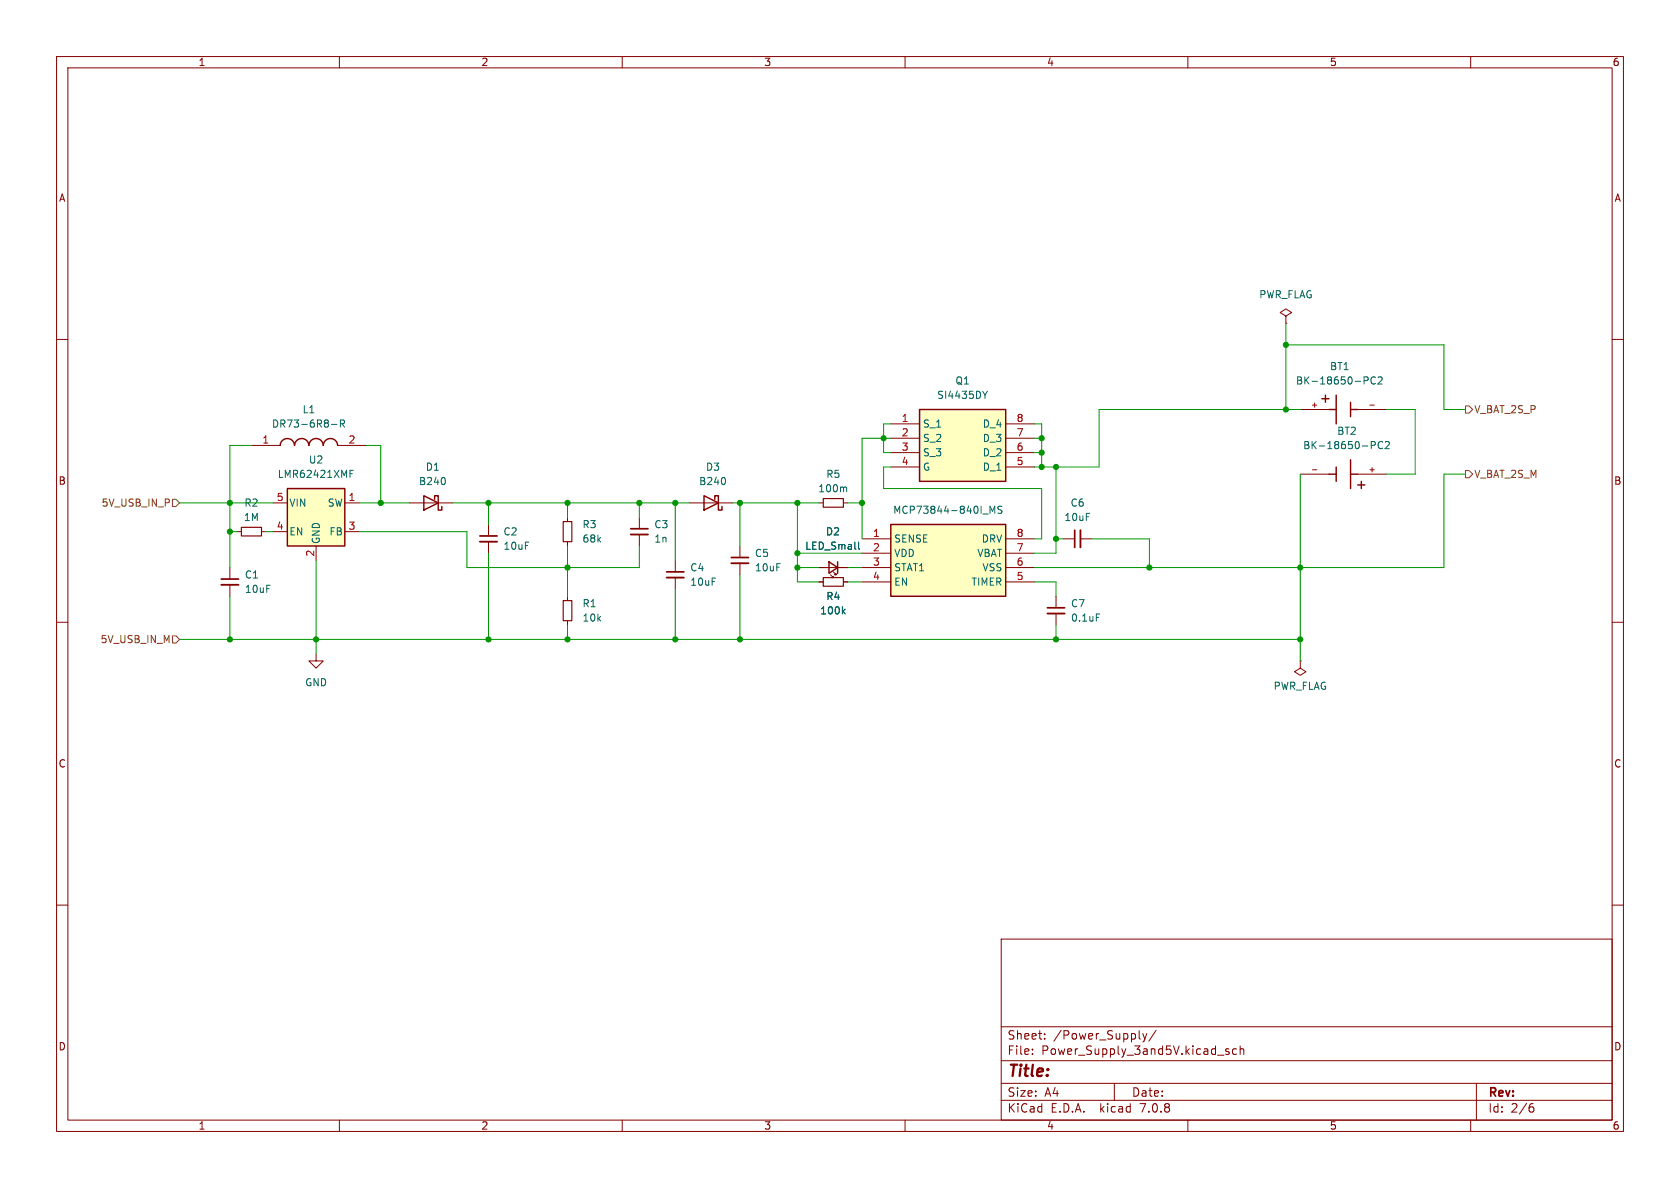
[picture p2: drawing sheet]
<svg xmlns="http://www.w3.org/2000/svg" width="297mm" height="210mm" viewBox="0 0 297 210" stroke-linecap="round" stroke-linejoin="round" font-family="sans-serif">
<g fill="none" stroke="#840000" stroke-width=".18">
<path d="M10 10h277v190h-277zM12 12h273v186h-273zM60 10v2M110 10v2M160 10v2M210 10v2M260 10v2M10 60h2M227.3 55.9l1-.7-1-.6-1 .6 1 .7v1.3M227.3 57.2h.1M285 60h2M44.4 78.7h5.1"/>
<path d="M59.7 78.7h5.1M157.5 74.9h5.1M157.5 77.5h5.1M177.8 74.9h5.1M177.8 77.5h5.1M229.9 72.4h5M240 72.4h5.1M41.9 94h.8M46.2 94h.8M48.3 88.9h2.5M48.3 94h2.5M55.9 96.5v2.6"/>
<path d="M61 88.9h2.5M61 94h2.5M72.4 88.9h7.6M86.4 92.7v2M86.4 95.8v2M100.3 91.4v.8M100.3 95.8v.7M113 91.4v2.1M113 94.5v2M119.4 99.1v2M121.9 88.9h7.6M130.8 96.5v2.1"/>
<path d="M130.8 99.6v2M144.8 88.9h.7M149.1 88.9h.8M152.4 95.3h5.1M152.4 97.8h5.1M157.5 80h5.1M157.5 82.6h5.1M177.8 95.3h5.1M177.8 80h5.1M177.8 82.6h5.1M177.8 97.8h5.1M188 95.3h2"/>
<path d="M191 95.3h2M229.9 83.8h5M240 83.8h5.1M10 110h2M40.6 100.3v2.1M40.6 103.4v2M55.9 115.6v1.2h1.2l-1.2 1.3-1.3-1.3h1.3M100.3 105.4v.8M100.3 109.7v.8M119.4 102.1v2M144.8 100.3h5.1M144.8 102.9h.7"/>
<path d="M146.8 101.6l.5 .5h-.2h.2v-.2M147.3 101.1l.5 .5h-.2h.2v-.3M149.1 102.9h.8M152.4 100.3h5.1M152.4 102.9h5.1M177.8 100.3h5.1M177.8 102.9h5.1M186.7 105.4v2M186.7 108.5v2M229.9 116.8v1.3l1 .6-1 .7-1-.7 1-.6M229.9 116.8h.1M285 110h2"/>
<path d="M10 160h2M285 160h2M177 166h108v32h-108zM60 198v2M110 198v2M160 198v2M177 194.5h108M177 191.5h108M177 187.5h108M177 181.5h108M182.5 186.3v.1M182.5 185.5v.1"/>
<path d="M184.7 183.6v.1M184.7 182.8v.1M197 191.5v3M202 182.7l.4 1M202.4 183.7l-.2 .4-.2 .1M202.7 182.7l-.3 1M204.4 182.1l-1.3 2M210 198v2M215.2 186.5h1.2M217.2 185.5l-.3-.1-.2 .2v.2l.5 .2v.3h-.5M218.6 185.5l-.4-.1-.3 .3v.4l.1 .2h.6M219.2 185.5l.3-.1 .3 .1 .1 .9"/>
<path d="M219.2 184.9v1.5M260 198v2M261 191.5v6.5M270.6 195.7h.3l.3 .3-.1 .5-.5 .1M271 195.1l-.4 .1"/>
</g>
<path d="M42.7 93.2h3.5v1.5h-3.5zM99.6 92.2h1.5v3.6h-1.5zM145.5 88.1h3.6v1.6h-3.6zM99.6 106.2h1.5v3.5h-1.5zM145.5 102.1h3.6v1.5h-3.6z" fill="none" stroke="#840000" stroke-width=".2"/>
<g fill="none" stroke="#006464" stroke-width=".18">
<path d="M58.6 75h1M60.2 74.9l.6-.1 .1-.1-.1-.3-.6-.2v1.3M60.5 74.9l.4 .6M174.6 69.2l-.5 .6M241.1 66.6h.5l.3 .3-.1 .3-.7 .1M242.4 78h.5l.2 .3-.1 .4h-.6M243.1 66.7a.6 .6 0 0 0-.8 .5 .6 .6 0 0 0 .6 .7l.2-.1M243.6 66.7l.5-.1 .3 .4-.8 .9h.8M244.4 78.2a.6 .6 0 0 0-.8 .4 .6 .6 0 0 0 .6 .7l.2-.1M244.9 78.2l.5-.2 .2 .4-.8 .9h.8M61.9 83.7h.4M61.9 83.1h.6"/>
<path d="M78.6 84.5l.1 .4-.1 .6M128.1 84.5l.2 .4-.2 .6M149.3 86.1l.4 .2v.6M151.8 95.8v1.1l.2 .2M175 90.7v-1.2l.4 .9 .5-.9v1.2M177.1 89.5h-.4l-.2 .1v.4l.5 .2 .1 .3-.2 .2h-.5M149 108l.4 .5M149.4 107.7l-.5 .5M193.8 108.5h.6"/>
</g>
<g fill="none" stroke="#840000" stroke-width=".25">
<path d="M49.5 78.7a1.27 1.27 0 0 1 1.3-1.2 1.27 1.27 0 0 1 1.3 1.2 1.27 1.27 0 0 1 1.2-1.2 1.27 1.27 0 0 1 1.3 1.2 1.27 1.27 0 0 1 1.3-1.2 1.27 1.27 0 0 1 1.2 1.2 1.27 1.27 0 0 1 1.3-1.2 1.27 1.27 0 0 1 1.3 1.2M162.6 72.4h15.2v12.7h-15.2zM233.7 70.5h1.2M234.3 69.9v1.2M234.9 72.4h1.3M236.2 69.9v5M238.8 72.4h1.2M238.8 71.1v2.6M50.8 86.4h10.2v10.1h-10.2zM74.9 87.6l2.6 1.3-2.6 1.3zM76.8 88.3v-.7h.7v2.6h.6v-.7M124.5 87.6l2.5 1.3-2.5 1.3z"/>
<path d="M126.4 88.3v-.7h.6v2.6h.6v-.7M146.6 99.3l1.5 1-1.5 1zM148.1 99.3v2M157.5 92.7h20.3v12.7h-20.3zM234.9 83.8h1.3M236.2 82.6v2.5M238.8 81.3v5.1M238.8 83.8h1.2M240 85.7h1.3M240.7 85.1v1.3"/>
</g>
<path d="M242.2 71.6h.8M232 83h.8" fill="none" stroke="#a90000" stroke-width=".18"/>
<path d="M84.8 95.8h3.1M111.5 94.5h3.1M129.3 99.6h3M191 93.7v3.1M39.1 103.4h3.1M117.9 102.1h3M185.2 108.5h3" fill="none" stroke="#840000" stroke-width=".33"/>
<path d="M84.8 94.7h3.1M111.5 93.5h3.1M129.3 98.6h3M190 93.7v3.1M39.1 102.4h3.1M117.9 101.1h3M185.2 107.4h3" fill="none" stroke="#840000" stroke-width=".3"/>
<g fill="#ffffc2" stroke="#ffffc2" stroke-width=".18">
<path d="M162.6 72.4h15.2v12.7h-15.2z"/>
<path d="M157.5 92.7h20.3v12.7h-20.3z"/>
<path d="M50.8 86.4h10.2v10.1h-10.2z"/>
</g>
<path d="M259.1 71.8h.6l.6 .6-.6 .6h-.6zM30.5 88.3h.6l.6 .6-.6 .6h-.6zM259.1 83.2h.6l.6 .6-.6 .7h-.6zM30.5 112.4h.6l.6 .6-.6 .7h-.6z" fill="none" stroke="#725600" stroke-width=".18"/>
<g fill="none" stroke="#009600" stroke-width=".18">
<path d="M227.3 57.2v15.2M44.4 78.7h-3.8v21.6M64.8 78.7h2.5v10.2M157.5 77.5h-5.1v17.8M157.5 74.9h-1.3v5.1h1.3M182.9 74.9h1.2v7.7M182.9 77.5h1.2M227.3 61h28v11.4h3.8M229.9 72.4h-35.6v10.2h-11.4M245.1 72.4h5.1v11.4h-5.1M31.7 88.9h16.6M40.6 94h1.3"/>
<path d="M47 94h1.3M55.9 99.1v16.5M63.5 94h19v6.3h30.5v-3.8M63.5 88.9h8.9M80 88.9h41.9M86.4 88.9v3.8M86.4 97.8v15.2M100.3 88.9v2.5M100.3 96.5v8.9M113 88.9v2.5M119.4 88.9v10.2M129.5 88.9h15.3"/>
<path d="M130.8 88.9v7.6M141 88.9v14h3.8M141 97.8h11.4M149.9 88.9h2.5M157.5 82.6h-1.3v3.8h27.9v8.9h-1.2M182.9 80h1.2M186.7 82.6v15.2h-3.8M186.7 95.3h1.3M193 95.3h10.2v5M229.9 83.8v33M259.1 83.8h-3.8v16.5h-72.4M31.7 113h198.2"/>
<path d="M40.6 105.4v7.6M100.3 110.5v2.5M119.4 104.1v8.9M130.8 101.6v11.4M141 100.3h3.8M149.9 100.3h2.5M149.9 102.9h2.5M182.9 102.9h3.8v2.5M186.7 110.5v2.5"/>
</g>
<g fill="#009600" stroke="#009600" stroke-width=".18">
<circle cx="130.8" cy="113" r=".46"/>
<circle cx="130.8" cy="88.9" r=".46"/>
<circle cx="113" cy="88.9" r=".46"/>
<circle cx="119.4" cy="88.9" r=".46"/>
<circle cx="141" cy="100.3" r=".46"/>
<circle cx="141" cy="97.8" r=".46"/>
<circle cx="229.9" cy="113" r=".46"/>
<circle cx="229.9" cy="100.3" r=".46"/>
<circle cx="227.3" cy="61" r=".46"/>
<circle cx="227.3" cy="72.4" r=".46"/>
<circle cx="100.3" cy="100.3" r=".46"/>
<circle cx="119.4" cy="113" r=".46"/>
<circle cx="86.4" cy="113" r=".46"/>
<circle cx="100.3" cy="113" r=".46"/>
<circle cx="100.3" cy="88.9" r=".46"/>
<circle cx="86.4" cy="88.9" r=".46"/>
<circle cx="55.9" cy="113" r=".46"/>
<circle cx="203.2" cy="100.3" r=".46"/>
<circle cx="184.1" cy="77.5" r=".46"/>
<circle cx="186.7" cy="113" r=".46"/>
<circle cx="184.1" cy="82.6" r=".46"/>
<circle cx="186.7" cy="82.6" r=".46"/>
<circle cx="186.7" cy="95.3" r=".46"/>
<circle cx="184.1" cy="80" r=".46"/>
<circle cx="152.4" cy="88.9" r=".46"/>
<circle cx="141" cy="88.9" r=".46"/>
<circle cx="156.2" cy="77.5" r=".46"/>
<circle cx="67.3" cy="88.9" r=".46"/>
<circle cx="40.6" cy="94" r=".46"/>
<circle cx="40.6" cy="113" r=".46"/>
<circle cx="40.6" cy="88.9" r=".46"/>
</g>
<text font-size="2.8" fill="#840000" x="178" y="190.9">Title:</text>
<g font-size="2.1" fill="#840000">
<text x="178" y="184">Sheet:</text>
<text x="186.2" y="184">/Power_Supply/</text>
<text x="178" y="186.7">File:</text>
<text x="184.1" y="186.7">Power_Supply_3and5V.kicad_sch</text>
<text x="178" y="196.9">KiCad</text>
<text x="178" y="194.1">Size:</text>
<text x="184.7" y="194.1">A4</text>
<text x="185.7" y="196.9">E.D.A.</text>
<text x="194.6" y="196.9">kicad</text>
<text x="200" y="194.1">Date:</text>
<text x="201.8" y="196.9">7.0.8</text>
<text x="263" y="194.3">Rev:</text>
<text x="263" y="196.9">Id:</text>
<text x="267.1" y="196.9">2/6</text>
</g>
<g font-size="1.8" fill="#840000">
<text x="35" y="11.9">1</text>
<text x="85" y="11.9">2</text>
<text x="135" y="11.9">3</text>
<text x="185" y="11.9">4</text>
<text x="235" y="11.9">5</text>
<text x="285" y="11.9">6</text>
<text x="10.3" y="35.9">A</text>
<text x="285.3" y="35.9">A</text>
<text x="10.3" y="85.9">B</text>
<text x="285.3" y="85.9">B</text>
<text x="10.3" y="135.9">C</text>
<text x="285.3" y="135.9">C</text>
<text x="10.3" y="185.9">D</text>
<text x="285.3" y="185.9">D</text>
<text x="35" y="199.9">1</text>
<text x="85" y="199.9">2</text>
<text x="135" y="199.9">3</text>
<text x="185" y="199.9">4</text>
<text x="235" y="199.9">5</text>
<text x="285" y="199.9">6</text>
</g>
<g font-size="1.8" fill="#006464">
<text x="222.5" y="52.9">PWR_FLAG</text>
<text x="235" y="65.6">BT1</text>
<text x="165.6" y="70.7">SI4435DY</text>
<text x="168.8" y="68.2">Q1</text>
<text x="229" y="68.2">BK-18650-PC2</text>
<text x="48" y="75.8">DR73-6R8-R</text>
<text x="53.4" y="73.3">L1</text>
<text x="163.1" y="75.8">S_1</text>
<text x="173.6" y="75.8">D_4</text>
<text x="236.3" y="77.1">BT2</text>
<text x="54.5" y="82.1">U2</text>
<text x="75.2" y="83.4">D1</text>
<text x="124.7" y="83.4">D3</text>
<text x="163.1" y="78.3">S_2</text>
<text x="163.1" y="80.9">S_3</text>
<text x="163.1" y="83.4">G</text>
<text x="173.6" y="83.4">D_1</text>
<text x="173.6" y="80.9">D_2</text>
<text x="173.6" y="78.3">D_3</text>
<text x="230.3" y="79.6">BK-18650-PC2</text>
<text x="43.1" y="89.8">R2</text>
<text x="49" y="84.7">LMR62421XMF</text>
<text x="51.1" y="89.8">VIN</text>
<text x="57.8" y="89.8">SW</text>
<text x="74" y="86">B240</text>
<text x="123.5" y="86">B240</text>
<text x="144.6" y="87.2">100m</text>
<text x="146" y="84.7">R5</text>
<text x="189.2" y="89.8">C6</text>
<text x="43" y="92.3">1M</text>
<text x="51.1" y="94.8">EN</text>
<text x="58.1" y="94.8">FB</text>
<text x="88.9" y="94.8">C2</text>
<text x="102.9" y="93.6">R3</text>
<text x="115.6" y="93.6">C3</text>
<text x="145.9" y="94.8">D2</text>
<text x="157.8" y="91">MCP73844-840I_MS</text>
<text x="188.1" y="92.3">10uF</text>
<text x="56.7" y="96.3" transform="rotate(-90 56.7 96.3)">GND</text>
<text x="88.9" y="97.4">10uF</text>
<text x="102.9" y="96.1">68k</text>
<text x="115.6" y="96.1">1n</text>
<text x="121.9" y="101.2">C4</text>
<text x="133.4" y="98.7">C5</text>
<text x="133.4" y="101.2">10uF</text>
<text x="142.3" y="97.4">LED_Small</text>
<text x="158" y="96.1">SENSE</text>
<text x="158" y="98.7">VDD</text>
<text x="158" y="101.2">STAT1</text>
<text x="172.7" y="98.7">VBAT</text>
<text x="173.5" y="96.1">DRV</text>
<text x="173.6" y="101.2">VSS</text>
<text x="43.2" y="102.5">C1</text>
<text x="43.2" y="105">10uF</text>
<text x="102.9" y="107.5">R1</text>
<text x="121.9" y="103.7">10uF</text>
<text x="146" y="106.3">R4</text>
<text x="158" y="103.7">EN</text>
<text x="171.6" y="103.7">TIMER</text>
<text x="189.2" y="107.5">C7</text>
<text x="102.9" y="110.1">10k</text>
<text x="144.9" y="108.8">100k</text>
<text x="189.2" y="110.1">0.1uF</text>
<text x="53.8" y="121.5">GND</text>
<text x="225.1" y="122.1">PWR_FLAG</text>
</g>
<g font-size="1.8" fill="#a90000">
<text x="159.3" y="74.7">1</text>
<text x="159.3" y="77.2">2</text>
<text x="179.6" y="77.2">7</text>
<text x="179.6" y="74.7">8</text>
<text x="46.3" y="78.5">1</text>
<text x="61.5" y="78.5">2</text>
<text x="159.3" y="79.8">3</text>
<text x="159.3" y="82.3">4</text>
<text x="179.6" y="82.3">5</text>
<text x="179.6" y="79.8">6</text>
<text x="48.8" y="88.6">5</text>
<text x="61.5" y="88.6">1</text>
<text x="48.8" y="93.7">4</text>
<text x="61.5" y="93.7">3</text>
<text x="154.2" y="95">1</text>
<text x="179.6" y="95">8</text>
<text x="55.6" y="98.5" transform="rotate(-90 55.6 98.5)">2</text>
<text x="154.2" y="97.5">2</text>
<text x="154.2" y="100.1">3</text>
<text x="179.6" y="100.1">6</text>
<text x="179.6" y="97.5">7</text>
<text x="154.2" y="102.6">4</text>
<text x="179.6" y="102.6">5</text>
</g>
<g font-size="1.8" fill="#725600">
<text x="260.5" y="73.3">V_BAT_2S_P</text>
<text x="17.9" y="89.8">5V_USB_IN_P</text>
<text x="260.5" y="84.7">V_BAT_2S_M</text>
<text x="17.7" y="113.9">5V_USB_IN_M</text>
</g>
<g font-size="1.4" fill="#a90000">
<text x="231.7" y="72.1">+</text>
<text x="241.8" y="83.6">+</text>
</g>
</svg>
